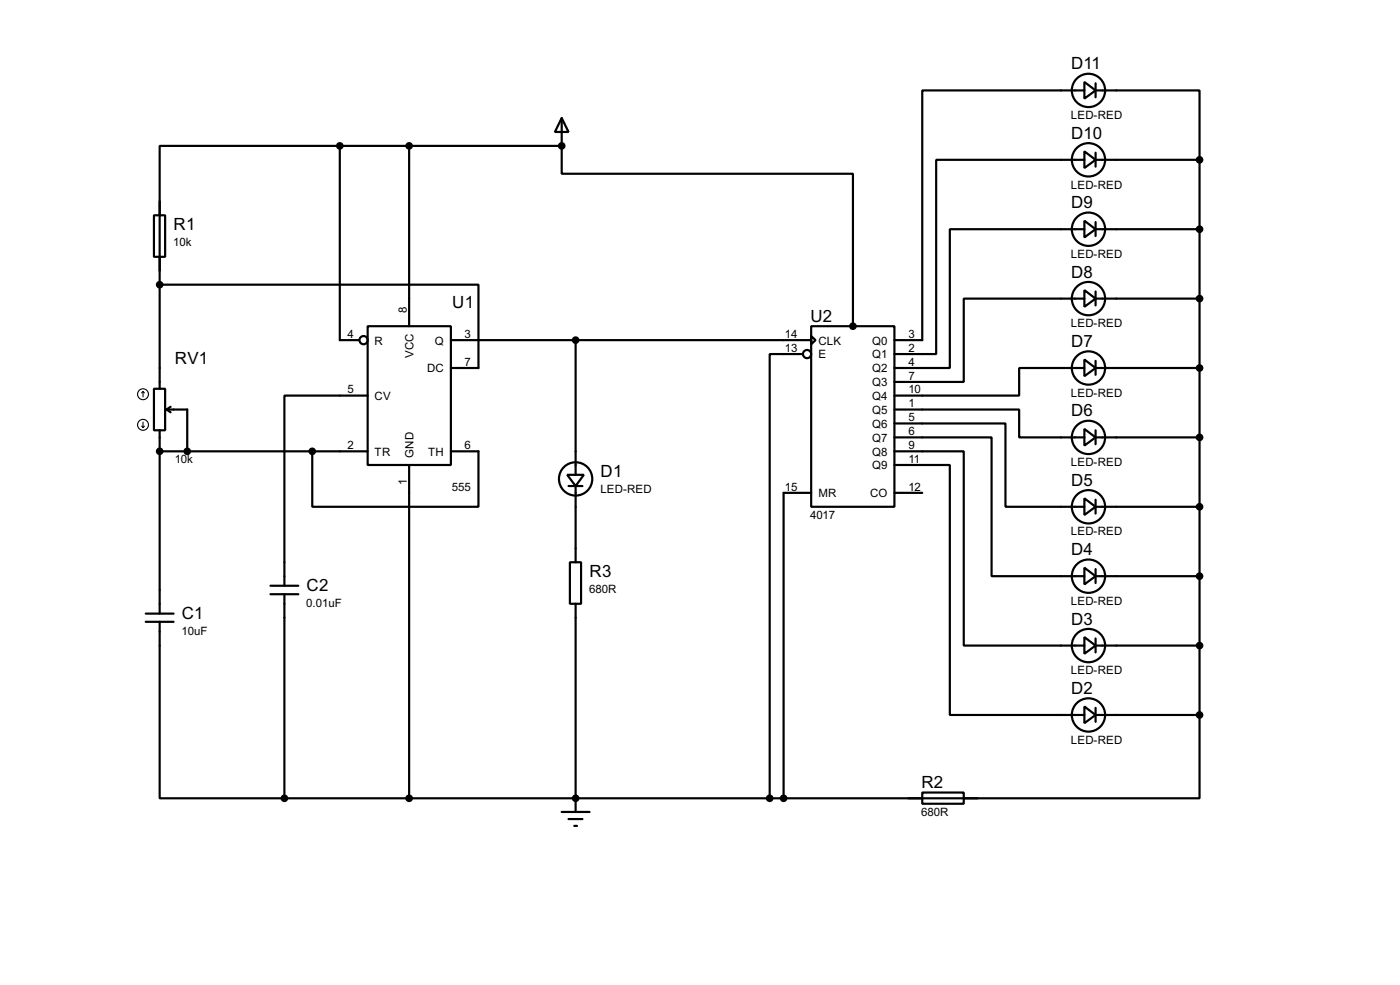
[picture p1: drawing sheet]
<svg xmlns="http://www.w3.org/2000/svg" width="256mm" height="180mm" viewBox="0 0 256 180" stroke-linecap="round" stroke-linejoin="round" font-family="sans-serif">
<g fill="none" stroke="#000" stroke-width=".4">
<path d="M198.7 15l2 1.6-2 1.5zM198.7 16.6h-29.7v45.7h-5.1M200.7 16.6h19.1v12.7M200.7 15.3v2.5M28.2 39.4h2.1v7.6h-2.1zM29.3 36.9v2.5M62.3 26.7h-33v25.4M62.3 26.7v35.6h3.5M62.3 26.7h40.6M75 26.7v33M102.9 21.6l1.3 2.6h-2.5zM102.9 26.7v5.1h53.4v27.9"/>
<path d="M102.9 21.6v5.1M198.7 27.7l2 1.6-2 1.5zM198.7 29.3h-27.2v35.5h-7.6M200.7 29.3h19.1M200.7 28v2.5M219.8 29.3v101.6M29.3 52.1h58.4v15.3h-5.1M29.3 47v2.6M29.3 52.1v19.1M67.4 59.7h15.2v25.4h-15.2zM148.6 59.7h15.3v33.1h-15.3zM198.7 40.4l2 1.6-2 1.5z"/>
<path d="M198.7 53.1l2 1.6-2 1.5zM198.7 42h-24.7v25.4h-10.1M198.7 54.7h-22.1v15.2h-12.7M200.7 42h19.1M200.7 54.7h19.1M200.7 40.7v2.5M200.7 53.4v2.5M28.2 71.2h2.1v7.6h-2.1zM29.3 78.8v33.5M30.5 75h3.8v7.6M30.5 75l.8 .5M31.3 74.5l-.8 .5"/>
<path d="M67.4 72.4h-15.3v34.8M82.6 62.3h66M105.5 62.3v24.6M147.1 64.8h-6.1v81.3M148.6 61.5l.8 .8-.8 .7zM163.9 77.5h20.3v15.3h14.5M163.9 75h22.8v5.1h12M198.7 78.5l2 1.6-2 1.5zM198.7 65.8l2 1.6-2 1.5zM198.7 67.4h-12v5h-22.8M200.7 67.4h19.1M200.7 66.1v2.5"/>
<path d="M200.7 78.8v2.5M29.3 82.6h38.1M57.2 82.6v10.2h30.5v-10.2h-5.1M75 85.1v61M103.9 86.9h3.1l-1.5 2.1zM104.2 89h2.5M105.5 89v13.9M148.6 90.2h-5v55.9M163.9 85.1h10.1v45.8h24.7M163.9 82.6h12.7v35.6h22.1M163.9 80.1h17.8v25.4h17M163.9 90.2h5.1"/>
<path d="M198.7 91.2l2 1.6-2 1.5zM200.7 80.1h19.1M200.7 92.8h19.1M200.7 91.5v2.5M26.7 112.3h5.1M26.7 113.8h5.1M29.3 113.8v32.3h22.8M49.6 107.2h5.1M49.6 108.8h5.1M52.1 108.8v37.3M104.4 102.9h2.1v7.6h-2.1zM105.5 110.5v38.1"/>
<path d="M198.7 116.6l2 1.6-2 1.5zM198.7 103.9l2 1.6-2 1.5zM200.7 105.5h19.1M200.7 118.2h19.1M200.7 104.2v2.5M200.7 116.9v2.5M198.7 129.3l2 1.6-2 1.5zM200.7 130.9h19.1M200.7 129.6v2.5M219.8 130.9v15.2h-76.2M52.1 146.1h91.5M102.9 148.6h5.1"/>
<path d="M104.2 149.9h2.5M105.2 151.2h.5M166.4 146.1h2.6M169 145.1h7.6v2h-7.6zM176.6 146.1h2.5"/>
<circle cx="199.4" cy="16.6" r="3.1"/>
<circle cx="199.4" cy="29.3" r="3.1"/>
<circle cx="199.4" cy="42" r="3.1"/>
<circle cx="199.4" cy="54.7" r="3.1"/>
<circle cx="66.6" cy="62.3" r=".75"/>
<circle cx="147.8" cy="64.8" r=".75"/>
<circle cx="199.4" cy="67.4" r="3.1"/>
<circle cx="105.4" cy="87.7" r="3.1"/>
<circle cx="199.4" cy="92.8" r="3.1"/>
<circle cx="199.4" cy="80.1" r="3.1"/>
<circle cx="199.4" cy="118.2" r="3.1"/>
<circle cx="199.4" cy="105.5" r="3.1"/>
<circle cx="199.4" cy="130.9" r="3.1"/>
</g>
<g fill="#000">
<circle cx="102.9" cy="26.7" r=".2"/>
<circle cx="29.3" cy="82.6" r=".2"/>
<circle cx="105.5" cy="146.1" r=".2"/>
</g>
<g fill="#000" stroke="#000" stroke-width=".4">
<circle cx="62.2" cy="26.7" r=".5"/>
<circle cx="74.9" cy="26.7" r=".5"/>
<circle cx="102.9" cy="26.7" r=".5"/>
<circle cx="219.7" cy="29.3" r=".5"/>
<circle cx="29.2" cy="52.1" r=".5"/>
<circle cx="156.2" cy="59.7" r=".5"/>
<circle cx="219.7" cy="54.7" r=".5"/>
<circle cx="219.7" cy="42" r=".5"/>
<circle cx="105.4" cy="62.3" r=".5"/>
<circle cx="219.7" cy="67.4" r=".5"/>
<circle cx="29.2" cy="82.6" r=".5"/>
<circle cx="34.3" cy="82.6" r=".5"/>
<circle cx="57.2" cy="82.6" r=".5"/>
<circle cx="219.7" cy="80.1" r=".5"/>
<circle cx="219.7" cy="92.8" r=".5"/>
<circle cx="219.7" cy="105.5" r=".5"/>
<circle cx="219.7" cy="118.2" r=".5"/>
<circle cx="219.7" cy="130.9" r=".5"/>
<circle cx="52.1" cy="146.1" r=".5"/>
<circle cx="74.9" cy="146.1" r=".5"/>
<circle cx="105.4" cy="146.1" r=".5"/>
<circle cx="141" cy="146.1" r=".5"/>
<circle cx="143.5" cy="146.1" r=".5"/>
</g>
<g fill="none" stroke="#000" stroke-width=".2">
<path d="M26 78l.2 .3M26.2 71.7l-.2 .2M26.2 71.7l.3 .2M26.2 71.7v1M26.2 77.3v1M26.5 78l-.3 .3"/>
<circle cx="26.2" cy="77.8" r="1"/>
<circle cx="26.2" cy="72.2" r="1"/>
</g>
<g font-size="3.5">
<text x="196.2" y="12.7">D11</text>
<text x="196.2" y="25.4">D10</text>
<text x="196.2" y="38.1">D9</text>
<text x="31.8" y="42.1">R1</text>
<text x="196.2" y="50.8">D8</text>
<text x="82.9" y="56.4">U1</text>
<text x="148.5" y="58.9">U2</text>
<text x="196.2" y="63.5">D7</text>
<text x="32.1" y="66.6">RV1</text>
<text x="196.2" y="76.2">D6</text>
<text x="110" y="87.3">D1</text>
<text x="196.2" y="88.9">D5</text>
<text x="196.2" y="101.6">D4</text>
<text x="108" y="105.6">R3</text>
<text x="33.3" y="113.2">C1</text>
<text x="56.2" y="108.2">C2</text>
<text x="196.2" y="114.3">D3</text>
<text x="196.2" y="127">D2</text>
<text x="168.8" y="144.3">R2</text>
</g>
<g font-size="2.4">
<text x="196.2" y="21.8">LED-RED</text>
<text x="196.2" y="34.5">LED-RED</text>
<text x="31.8" y="45">10k</text>
<text x="196.2" y="47.2">LED-RED</text>
<text x="74.6" y="57.2" transform="rotate(-90 74.6 57.2)">8</text>
<text x="196.2" y="59.9">LED-RED</text>
<text x="63.7" y="61.9">4</text>
<text x="68.6" y="63.1">R</text>
<text x="75.8" y="65.5" transform="rotate(-90 75.8 65.5)">VCC</text>
<text x="79.6" y="63.1">Q</text>
<text x="85.1" y="61.9">3</text>
<text x="143.8" y="61.9">14</text>
<text x="143.8" y="64.4">13</text>
<text x="149.9" y="63.1">CLK</text>
<text x="149.9" y="65.6">E</text>
<text x="159.8" y="63.1">Q0</text>
<text x="159.8" y="65.6">Q1</text>
<text x="166.4" y="61.9">3</text>
<text x="166.4" y="64.4">2</text>
<text x="63.7" y="72">5</text>
<text x="78.2" y="68.1">DC</text>
<text x="85.1" y="67">7</text>
<text x="159.8" y="68.1">Q2</text>
<text x="159.8" y="70.7">Q3</text>
<text x="166.4" y="67">4</text>
<text x="166.4" y="69.5">7</text>
<text x="166.4" y="72">10</text>
<text x="68.6" y="73.2">CV</text>
<text x="159.8" y="73.2">Q4</text>
<text x="159.8" y="75.8">Q5</text>
<text x="166.4" y="74.6">1</text>
<text x="166.4" y="77.1">5</text>
<text x="196.2" y="72.6">LED-RED</text>
<text x="63.7" y="82.2">2</text>
<text x="68.6" y="83.4">TR</text>
<text x="75.8" y="83.8" transform="rotate(-90 75.8 83.8)">GND</text>
<text x="78.4" y="83.4">TH</text>
<text x="85.1" y="82.2">6</text>
<text x="159.8" y="78.3">Q6</text>
<text x="159.8" y="80.8">Q7</text>
<text x="159.8" y="83.4">Q8</text>
<text x="166.4" y="79.7">6</text>
<text x="166.4" y="82.2">9</text>
<text x="32" y="84.8">10k</text>
<text x="74.6" y="88.8" transform="rotate(-90 74.6 88.8)">1</text>
<text x="82.8" y="89.9">555</text>
<text x="143.8" y="89.8">15</text>
<text x="159.8" y="85.9">Q9</text>
<text x="166.4" y="89.8">12</text>
<text x="166.4" y="84.7">11</text>
<text x="196.2" y="85.3">LED-RED</text>
<text x="110" y="90.2">LED-RED</text>
<text x="148.4" y="95">4017</text>
<text x="149.9" y="91">MR</text>
<text x="159.4" y="91">CO</text>
<text x="196.2" y="98">LED-RED</text>
<text x="56.1" y="111.1">0.01uF</text>
<text x="107.9" y="108.5">680R</text>
<text x="196.2" y="110.7">LED-RED</text>
<text x="33.3" y="116.2">10uF</text>
<text x="196.2" y="123.4">LED-RED</text>
<text x="196.2" y="136.1">LED-RED</text>
<text x="168.8" y="149.3">680R</text>
</g>
</svg>
